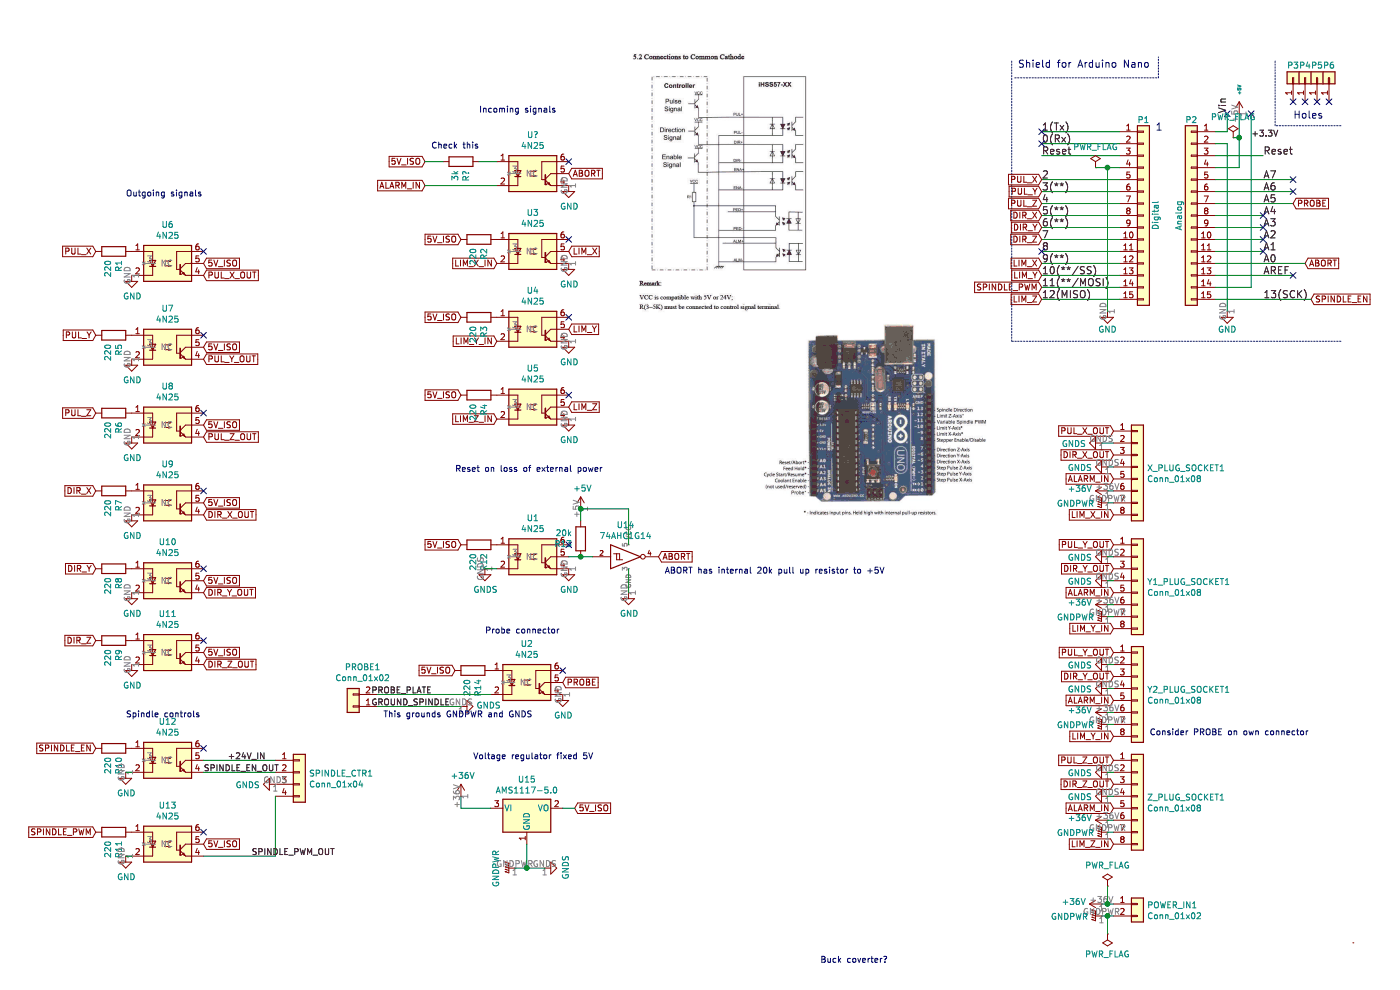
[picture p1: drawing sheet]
EESchema Schematic File Version 4
LIBS:nano-cache
EELAYER 26 0
EELAYER END
$Descr A4 11693 8268
encoding utf-8
Sheet 1 1
Title ""
Date "jeu. 02 avril 2015"
Rev ""
Comp ""
Comment1 ""
Comment2 ""
Comment3 ""
Comment4 ""
$EndDescr
Text Label 8700 1100 0    60   ~ 0
1(Tx)
Text Label 8700 1200 0    60   ~ 0
0(Rx)
Text Label 8700 1300 0    60   ~ 0
Reset
Text Label 8700 1500 0    60   ~ 0
2
Text Label 8700 1600 0    60   ~ 0
3(**)
Text Label 8700 1700 0    60   ~ 0
4
Text Label 8700 1800 0    60   ~ 0
5(**)
Text Label 8700 1900 0    60   ~ 0
6(**)
Text Label 8700 2000 0    60   ~ 0
7
Text Label 8700 2100 0    60   ~ 0
8
Text Label 8700 2200 0    60   ~ 0
9(**)
Text Label 8700 2300 0    60   ~ 0
10(**/SS)
Text Label 8700 2400 0    60   ~ 0
11(**/MOSI)
Text Label 8700 2500 0    60   ~ 0
12(MISO)
Text Label 10550 2500 0    60   ~ 0
13(SCK)
Text Label 10550 2200 0    60   ~ 0
A0
Text Label 10550 2100 0    60   ~ 0
A1
Text Label 10550 2000 0    60   ~ 0
A2
Text Label 10550 1900 0    60   ~ 0
A3
Text Label 10550 1800 0    60   ~ 0
A4
Text Label 10550 1700 0    60   ~ 0
A5
Text Label 10550 1600 0    60   ~ 0
A6
Text Label 10550 1500 0    60   ~ 0
A7
Text Label 10550 2300 0    60   ~ 0
AREF
Text Label 10550 1300 0    60   ~ 0
Reset
Text Notes 10800 1000 0    60   ~ 0
Holes
Text Notes 8500 575  0    60   ~ 0
Shield for Arduino Nano
Text Label 10250 950  1    60   ~ 0
Vin
Wire Notes Line
	8475 650  9675 650 
Wire Notes Line
	9675 650  9675 475 
$Comp
L Connector_Generic:Conn_01x01 P3
U 1 1
P 10800 650
F 0 "P3" V 10900 650 50  0000 C CNN
F 1 "CONN_01X01" V 10900 650 50  0001 C CNN
F 2 "Socket_Arduino_Nano:1pin_Nano" H 10800 650 50  0001 C CNN
F 3 "" H 10800 650 50  0000 C CNN
	1    10800 650 
	0    -1   -1   0   
$EndComp
NoConn ~ 10800 850 
$Comp
L Connector_Generic:Conn_01x01 P4
U 1 1
P 10900 650
F 0 "P4" V 11000 650 50  0000 C CNN
F 1 "CONN_01X01" V 11000 650 50  0001 C CNN
F 2 "Socket_Arduino_Nano:1pin_Nano" H 10900 650 50  0001 C CNN
F 3 "" H 10900 650 50  0000 C CNN
	1    10900 650 
	0    -1   -1   0   
$EndComp
$Comp
L Connector_Generic:Conn_01x01 P5
U 1 1
P 11000 650
F 0 "P5" V 11100 650 50  0000 C CNN
F 1 "CONN_01X01" V 11100 650 50  0001 C CNN
F 2 "Socket_Arduino_Nano:1pin_Nano" H 11000 650 50  0001 C CNN
F 3 "" H 11000 650 50  0000 C CNN
	1    11000 650 
	0    -1   -1   0   
$EndComp
$Comp
L Connector_Generic:Conn_01x01 P6
U 1 1
P 11100 650
F 0 "P6" V 11200 650 50  0000 C CNN
F 1 "CONN_01X01" V 11200 650 50  0001 C CNN
F 2 "Socket_Arduino_Nano:1pin_Nano" H 11100 650 50  0001 C CNN
F 3 "" H 11100 650 50  0000 C CNN
	1    11100 650 
	0    -1   -1   0   
$EndComp
NoConn ~ 10900 850 
NoConn ~ 11000 850 
NoConn ~ 11100 850 
$Comp
L Connector_Generic:Conn_01x15 P1
U 1 1
P 9550 1800
F 0 "P1" H 9550 2600 50  0000 C CNN
F 1 "Digital" V 9650 1800 50  0000 C CNN
F 2 "Socket_Arduino_Nano:Socket_Strip_Arduino_1x15" H 9550 1800 50  0001 C CNN
F 3 "" H 9550 1800 50  0000 C CNN
	1    9550 1800
	1    0    0    -1  
$EndComp
$Comp
L Connector_Generic:Conn_01x15 P2
U 1 1
P 9950 1800
F 0 "P2" H 9950 2600 50  0000 C CNN
F 1 "Analog" V 10050 1800 50  0000 C CNN
F 2 "Socket_Arduino_Nano:Socket_Strip_Arduino_1x15" H 9950 1800 50  0001 C CNN
F 3 "" H 9950 1800 50  0000 C CNN
	1    9950 1800
	-1   0    0    -1  
$EndComp
$Comp
L power:GND #PWR01
U 1 1
P 9250 2600
F 0 "#PWR01" H 9250 2350 50  0001 C CNN
F 1 "GND" H 9250 2450 50  0000 C CNN
F 2 "" H 9250 2600 50  0000 C CNN
F 3 "" H 9250 2600 50  0000 C CNN
	1    9250 2600
	1    0    0    -1  
$EndComp
Wire Wire Line
	9350 1400 9250 1400
Wire Wire Line
	9250 1400 9250 2600
Wire Wire Line
	9350 1100 8700 1100
Wire Wire Line
	8700 1200 9350 1200
Wire Wire Line
	9350 1300 8700 1300
Wire Wire Line
	8700 1500 9350 1500
Wire Wire Line
	9350 1600 8700 1600
Wire Wire Line
	8700 1700 9350 1700
Wire Wire Line
	9350 1800 8700 1800
Wire Wire Line
	8700 1900 9350 1900
Wire Wire Line
	9350 2000 8700 2000
Wire Wire Line
	8700 2100 9350 2100
Wire Wire Line
	9350 2200 8700 2200
Wire Wire Line
	8700 2300 9350 2300
Wire Wire Line
	9350 2400 8700 2400
Wire Wire Line
	8700 2500 9350 2500
$Comp
L power:GND #PWR02
U 1 1
P 10250 2600
F 0 "#PWR02" H 10250 2350 50  0001 C CNN
F 1 "GND" H 10250 2450 50  0000 C CNN
F 2 "" H 10250 2600 50  0000 C CNN
F 3 "" H 10250 2600 50  0000 C CNN
	1    10250 2600
	1    0    0    -1  
$EndComp
Wire Wire Line
	10250 2600 10250 1200
Wire Wire Line
	10250 1200 10150 1200
Wire Wire Line
	10150 1100 10250 1100
Wire Wire Line
	10250 1100 10250 950 
$Comp
L power:+5V #PWR03
U 1 1
P 10350 950
F 0 "#PWR03" H 10350 800 50  0001 C CNN
F 1 "+5V" V 10350 1150 28  0000 C CNN
F 2 "" H 10350 950 50  0000 C CNN
F 3 "" H 10350 950 50  0000 C CNN
	1    10350 950 
	1    0    0    -1  
$EndComp
Wire Wire Line
	10350 950  10350 1150
Wire Wire Line
	10350 1400 10150 1400
Wire Wire Line
	10450 950  10450 2400
Wire Wire Line
	10450 2400 10150 2400
Wire Wire Line
	10550 1300 10150 1300
Wire Notes Line
	11200 1050 10650 1050
Wire Notes Line
	10650 1050 10650 500 
Wire Notes Line
	11200 2850 8450 2850
Wire Notes Line
	8450 2850 8450 500 
Text Notes 9650 1100 0    60   ~ 0
1
$Comp
L Device:R R1
U 1 1
P 950 2100
F 0 "R1" H 1020 2146 50  0000 L CNN
F 1 "220" H 1020 2055 50  0000 L CNN
F 2 "Resistor_SMD:R_1206_3216Metric_Pad1.42x1.75mm_HandSolder" V 880 2100 50  0001 C CNN
F 3 "~" H 950 2100 50  0001 C CNN
	1    950  2100
	0    1    1    0   
$EndComp
Text GLabel 8700 1500 0    50   Input ~ 0
PUL_X
Text GLabel 8700 1600 0    50   Input ~ 0
PUL_Y
Text GLabel 8700 1700 0    50   Input ~ 0
PUL_Z
Text GLabel 8700 1800 0    50   Input ~ 0
DIR_X
Text GLabel 8700 1900 0    50   Input ~ 0
DIR_Y
Text GLabel 8700 2000 0    50   Input ~ 0
DIR_Z
NoConn ~ 8700 1200
NoConn ~ 8700 2100
Text GLabel 8700 2200 0    50   Input ~ 0
LIM_X
Text GLabel 8700 2300 0    50   Input ~ 0
LIM_Y
Text GLabel 8700 2400 0    50   Input ~ 0
SPINDLE_PWM
Text GLabel 8700 2500 0    50   Input ~ 0
LIM_Z
Wire Wire Line
	10150 2100 10550 2100
Wire Wire Line
	10550 2000 10150 2000
Wire Wire Line
	10550 1900 10150 1900
Wire Wire Line
	10150 1800 10550 1800
Wire Wire Line
	10150 1500 10800 1500
Wire Wire Line
	10150 1600 10800 1600
Wire Wire Line
	10150 1700 10800 1700
Text GLabel 10950 2500 2    50   Input ~ 0
SPINDLE_EN
Wire Wire Line
	10150 2300 10800 2300
Text GLabel 10900 2200 2    50   Input ~ 0
ABORT
NoConn ~ 10550 2100
NoConn ~ 10550 2000
NoConn ~ 10550 1900
NoConn ~ 10550 1800
Text GLabel 10800 1700 2    50   Input ~ 0
PROBE
NoConn ~ 10800 1600
NoConn ~ 10800 1500
NoConn ~ 10250 950 
NoConn ~ 8700 1100
Wire Wire Line
	10150 2500 10950 2500
NoConn ~ 10800 2300
NoConn ~ 10450 950 
Text Label 10450 1150 0    50   ~ 0
+3.3V
Wire Wire Line
	10150 2200 10900 2200
$Comp
L Isolator:4N25 U6
U 1 1
P 1400 2200
F 0 "U6" H 1400 2525 50  0000 C CNN
F 1 "4N25" H 1400 2434 50  0000 C CNN
F 2 "Package_DIP:DIP-6_W7.62mm" H 1200 2000 50  0001 L CIN
F 3 "https://www.vishay.com/docs/83725/4n25.pdf" H 1400 2200 50  0001 L CNN
	1    1400 2200
	1    0    0    -1  
$EndComp
Text GLabel 800  2100 0    50   Input ~ 0
PUL_X
Text GLabel 4150 2200 0    50   Input ~ 0
LIM_X_IN
Text GLabel 4700 5700 2    50   Input ~ 0
PROBE
Text GLabel 5500 4650 2    50   Input ~ 0
ABORT
$Comp
L Isolator:4N25 U1
U 1 1
P 4450 4650
F 0 "U1" H 4450 4975 50  0000 C CNN
F 1 "4N25" H 4450 4884 50  0000 C CNN
F 2 "Package_DIP:DIP-6_W7.62mm" H 4250 4450 50  0001 L CIN
F 3 "https://www.vishay.com/docs/83725/4n25.pdf" H 4450 4650 50  0001 L CNN
	1    4450 4650
	1    0    0    -1  
$EndComp
Text GLabel 1700 7050 2    50   Input ~ 0
5V_ISO
$Comp
L Isolator:4N25 U2
U 1 1
P 4400 5700
F 0 "U2" H 4400 6025 50  0000 C CNN
F 1 "4N25" H 4400 5934 50  0000 C CNN
F 2 "Package_DIP:DIP-6_W7.62mm" H 4200 5500 50  0001 L CIN
F 3 "https://www.vishay.com/docs/83725/4n25.pdf" H 4400 5700 50  0001 L CNN
	1    4400 5700
	1    0    0    -1  
$EndComp
$Comp
L power:GND #PWR0101
U 1 1
P 1100 2300
F 0 "#PWR0101" H 1100 2050 50  0001 C CNN
F 1 "GND" H 1105 2127 50  0000 C CNN
F 2 "" H 1100 2300 50  0001 C CNN
F 3 "" H 1100 2300 50  0001 C CNN
	1    1100 2300
	1    0    0    -1  
$EndComp
Text GLabel 1700 2300 2    50   Input ~ 0
PUL_X_OUT
NoConn ~ 1700 2100
Text Notes 1050 1650 0    50   ~ 0
Outgoing signals
Text Notes 4000 950  0    50   ~ 0
Incoming signals
Text GLabel 4750 2100 2    50   Input ~ 0
LIM_X
$Comp
L Isolator:4N25 U3
U 1 1
P 4450 2100
F 0 "U3" H 4450 2425 50  0000 C CNN
F 1 "4N25" H 4450 2334 50  0000 C CNN
F 2 "Package_DIP:DIP-6_W7.62mm" H 4250 1900 50  0001 L CIN
F 3 "https://www.vishay.com/docs/83725/4n25.pdf" H 4450 2100 50  0001 L CNN
	1    4450 2100
	1    0    0    -1  
$EndComp
$Comp
L power:GND #PWR0102
U 1 1
P 4750 2200
F 0 "#PWR0102" H 4750 1950 50  0001 C CNN
F 1 "GND" H 4755 2027 50  0000 C CNN
F 2 "" H 4750 2200 50  0001 C CNN
F 3 "" H 4750 2200 50  0001 C CNN
	1    4750 2200
	1    0    0    -1  
$EndComp
NoConn ~ 4750 2000
$Comp
L Device:R R2
U 1 1
P 4000 2000
F 0 "R2" H 4070 2046 50  0000 L CNN
F 1 "220" H 4070 1955 50  0000 L CNN
F 2 "Resistor_SMD:R_1206_3216Metric_Pad1.42x1.75mm_HandSolder" V 3930 2000 50  0001 C CNN
F 3 "~" H 4000 2000 50  0001 C CNN
	1    4000 2000
	0    1    1    0   
$EndComp
Text GLabel 4150 2850 0    50   Input ~ 0
LIM_Y_IN
Text GLabel 4750 2750 2    50   Input ~ 0
LIM_Y
$Comp
L Isolator:4N25 U4
U 1 1
P 4450 2750
F 0 "U4" H 4450 3075 50  0000 C CNN
F 1 "4N25" H 4450 2984 50  0000 C CNN
F 2 "Package_DIP:DIP-6_W7.62mm" H 4250 2550 50  0001 L CIN
F 3 "https://www.vishay.com/docs/83725/4n25.pdf" H 4450 2750 50  0001 L CNN
	1    4450 2750
	1    0    0    -1  
$EndComp
$Comp
L power:GND #PWR0103
U 1 1
P 4750 2850
F 0 "#PWR0103" H 4750 2600 50  0001 C CNN
F 1 "GND" H 4755 2677 50  0000 C CNN
F 2 "" H 4750 2850 50  0001 C CNN
F 3 "" H 4750 2850 50  0001 C CNN
	1    4750 2850
	1    0    0    -1  
$EndComp
NoConn ~ 4750 2650
$Comp
L Device:R R3
U 1 1
P 4000 2650
F 0 "R3" H 4070 2696 50  0000 L CNN
F 1 "220" H 4070 2605 50  0000 L CNN
F 2 "Resistor_SMD:R_1206_3216Metric_Pad1.42x1.75mm_HandSolder" V 3930 2650 50  0001 C CNN
F 3 "~" H 4000 2650 50  0001 C CNN
	1    4000 2650
	0    1    1    0   
$EndComp
Text GLabel 4150 3500 0    50   Input ~ 0
LIM_Z_IN
Text GLabel 4750 3400 2    50   Input ~ 0
LIM_Z
$Comp
L Isolator:4N25 U5
U 1 1
P 4450 3400
F 0 "U5" H 4450 3725 50  0000 C CNN
F 1 "4N25" H 4450 3634 50  0000 C CNN
F 2 "Package_DIP:DIP-6_W7.62mm" H 4250 3200 50  0001 L CIN
F 3 "https://www.vishay.com/docs/83725/4n25.pdf" H 4450 3400 50  0001 L CNN
	1    4450 3400
	1    0    0    -1  
$EndComp
$Comp
L power:GND #PWR0104
U 1 1
P 4750 3500
F 0 "#PWR0104" H 4750 3250 50  0001 C CNN
F 1 "GND" H 4755 3327 50  0000 C CNN
F 2 "" H 4750 3500 50  0001 C CNN
F 3 "" H 4750 3500 50  0001 C CNN
	1    4750 3500
	1    0    0    -1  
$EndComp
NoConn ~ 4750 3300
$Comp
L Device:R R4
U 1 1
P 4000 3300
F 0 "R4" H 4070 3346 50  0000 L CNN
F 1 "220" H 4070 3255 50  0000 L CNN
F 2 "Resistor_SMD:R_1206_3216Metric_Pad1.42x1.75mm_HandSolder" V 3930 3300 50  0001 C CNN
F 3 "~" H 4000 3300 50  0001 C CNN
	1    4000 3300
	0    1    1    0   
$EndComp
$Comp
L Device:R R5
U 1 1
P 950 2800
F 0 "R5" H 1020 2846 50  0000 L CNN
F 1 "220" H 1020 2755 50  0000 L CNN
F 2 "Resistor_SMD:R_1206_3216Metric_Pad1.42x1.75mm_HandSolder" V 880 2800 50  0001 C CNN
F 3 "~" H 950 2800 50  0001 C CNN
	1    950  2800
	0    1    1    0   
$EndComp
$Comp
L Isolator:4N25 U7
U 1 1
P 1400 2900
F 0 "U7" H 1400 3225 50  0000 C CNN
F 1 "4N25" H 1400 3134 50  0000 C CNN
F 2 "Package_DIP:DIP-6_W7.62mm" H 1200 2700 50  0001 L CIN
F 3 "https://www.vishay.com/docs/83725/4n25.pdf" H 1400 2900 50  0001 L CNN
	1    1400 2900
	1    0    0    -1  
$EndComp
Text GLabel 800  2800 0    50   Input ~ 0
PUL_Y
$Comp
L power:GND #PWR0105
U 1 1
P 1100 3000
F 0 "#PWR0105" H 1100 2750 50  0001 C CNN
F 1 "GND" H 1105 2827 50  0000 C CNN
F 2 "" H 1100 3000 50  0001 C CNN
F 3 "" H 1100 3000 50  0001 C CNN
	1    1100 3000
	1    0    0    -1  
$EndComp
Text GLabel 1700 3000 2    50   Input ~ 0
PUL_Y_OUT
Text GLabel 1700 2900 2    50   Input ~ 0
5V_ISO
NoConn ~ 1700 2800
$Comp
L Device:R R6
U 1 1
P 950 3450
F 0 "R6" H 1020 3496 50  0000 L CNN
F 1 "220" H 1020 3405 50  0000 L CNN
F 2 "Resistor_SMD:R_1206_3216Metric_Pad1.42x1.75mm_HandSolder" V 880 3450 50  0001 C CNN
F 3 "~" H 950 3450 50  0001 C CNN
	1    950  3450
	0    1    1    0   
$EndComp
$Comp
L Isolator:4N25 U8
U 1 1
P 1400 3550
F 0 "U8" H 1400 3875 50  0000 C CNN
F 1 "4N25" H 1400 3784 50  0000 C CNN
F 2 "Package_DIP:DIP-6_W7.62mm" H 1200 3350 50  0001 L CIN
F 3 "https://www.vishay.com/docs/83725/4n25.pdf" H 1400 3550 50  0001 L CNN
	1    1400 3550
	1    0    0    -1  
$EndComp
Text GLabel 800  3450 0    50   Input ~ 0
PUL_Z
$Comp
L power:GND #PWR0106
U 1 1
P 1100 3650
F 0 "#PWR0106" H 1100 3400 50  0001 C CNN
F 1 "GND" H 1105 3477 50  0000 C CNN
F 2 "" H 1100 3650 50  0001 C CNN
F 3 "" H 1100 3650 50  0001 C CNN
	1    1100 3650
	1    0    0    -1  
$EndComp
Text GLabel 1700 3650 2    50   Input ~ 0
PUL_Z_OUT
Text GLabel 1700 3550 2    50   Input ~ 0
5V_ISO
NoConn ~ 1700 3450
$Comp
L Device:R R7
U 1 1
P 950 4100
F 0 "R7" H 1020 4146 50  0000 L CNN
F 1 "220" H 1020 4055 50  0000 L CNN
F 2 "Resistor_SMD:R_1206_3216Metric_Pad1.42x1.75mm_HandSolder" V 880 4100 50  0001 C CNN
F 3 "~" H 950 4100 50  0001 C CNN
	1    950  4100
	0    1    1    0   
$EndComp
$Comp
L Isolator:4N25 U9
U 1 1
P 1400 4200
F 0 "U9" H 1400 4525 50  0000 C CNN
F 1 "4N25" H 1400 4434 50  0000 C CNN
F 2 "Package_DIP:DIP-6_W7.62mm" H 1200 4000 50  0001 L CIN
F 3 "https://www.vishay.com/docs/83725/4n25.pdf" H 1400 4200 50  0001 L CNN
	1    1400 4200
	1    0    0    -1  
$EndComp
Text GLabel 800  4100 0    50   Input ~ 0
DIR_X
$Comp
L power:GND #PWR0107
U 1 1
P 1100 4300
F 0 "#PWR0107" H 1100 4050 50  0001 C CNN
F 1 "GND" H 1105 4127 50  0000 C CNN
F 2 "" H 1100 4300 50  0001 C CNN
F 3 "" H 1100 4300 50  0001 C CNN
	1    1100 4300
	1    0    0    -1  
$EndComp
Text GLabel 1700 4300 2    50   Input ~ 0
DIR_X_OUT
Text GLabel 1700 4200 2    50   Input ~ 0
5V_ISO
NoConn ~ 1700 4100
$Comp
L Device:R R8
U 1 1
P 950 4750
F 0 "R8" H 1020 4796 50  0000 L CNN
F 1 "220" H 1020 4705 50  0000 L CNN
F 2 "Resistor_SMD:R_1206_3216Metric_Pad1.42x1.75mm_HandSolder" V 880 4750 50  0001 C CNN
F 3 "~" H 950 4750 50  0001 C CNN
	1    950  4750
	0    1    1    0   
$EndComp
$Comp
L Isolator:4N25 U10
U 1 1
P 1400 4850
F 0 "U10" H 1400 5175 50  0000 C CNN
F 1 "4N25" H 1400 5084 50  0000 C CNN
F 2 "Package_DIP:DIP-6_W7.62mm" H 1200 4650 50  0001 L CIN
F 3 "https://www.vishay.com/docs/83725/4n25.pdf" H 1400 4850 50  0001 L CNN
	1    1400 4850
	1    0    0    -1  
$EndComp
Text GLabel 800  4750 0    50   Input ~ 0
DIR_Y
$Comp
L power:GND #PWR0108
U 1 1
P 1100 4950
F 0 "#PWR0108" H 1100 4700 50  0001 C CNN
F 1 "GND" H 1105 4777 50  0000 C CNN
F 2 "" H 1100 4950 50  0001 C CNN
F 3 "" H 1100 4950 50  0001 C CNN
	1    1100 4950
	1    0    0    -1  
$EndComp
Text GLabel 1700 4950 2    50   Input ~ 0
DIR_Y_OUT
Text GLabel 1700 4850 2    50   Input ~ 0
5V_ISO
NoConn ~ 1700 4750
$Comp
L Device:R R9
U 1 1
P 950 5350
F 0 "R9" H 1020 5396 50  0000 L CNN
F 1 "220" H 1020 5305 50  0000 L CNN
F 2 "Resistor_SMD:R_1206_3216Metric_Pad1.42x1.75mm_HandSolder" V 880 5350 50  0001 C CNN
F 3 "~" H 950 5350 50  0001 C CNN
	1    950  5350
	0    1    1    0   
$EndComp
$Comp
L Isolator:4N25 U11
U 1 1
P 1400 5450
F 0 "U11" H 1400 5775 50  0000 C CNN
F 1 "4N25" H 1400 5684 50  0000 C CNN
F 2 "Package_DIP:DIP-6_W7.62mm" H 1200 5250 50  0001 L CIN
F 3 "https://www.vishay.com/docs/83725/4n25.pdf" H 1400 5450 50  0001 L CNN
	1    1400 5450
	1    0    0    -1  
$EndComp
Text GLabel 800  5350 0    50   Input ~ 0
DIR_Z
$Comp
L power:GND #PWR0109
U 1 1
P 1100 5550
F 0 "#PWR0109" H 1100 5300 50  0001 C CNN
F 1 "GND" H 1105 5377 50  0000 C CNN
F 2 "" H 1100 5550 50  0001 C CNN
F 3 "" H 1100 5550 50  0001 C CNN
	1    1100 5550
	1    0    0    -1  
$EndComp
Text GLabel 1700 5550 2    50   Input ~ 0
DIR_Z_OUT
Text GLabel 1700 5450 2    50   Input ~ 0
5V_ISO
NoConn ~ 1700 5350
$Comp
L Connector_Generic:Conn_01x08 X_PLUG_SOCKET1
U 1 1
P 9500 3900
F 0 "X_PLUG_SOCKET1" H 9579 3892 50  0000 L CNN
F 1 "Conn_01x08" H 9579 3801 50  0000 L CNN
F 2 "Connector_Phoenix_MC:PhoenixContact_MCV_1,5_8-G-3.81_1x08_P3.81mm_Vertical" H 9500 3900 50  0001 C CNN
F 3 "~" H 9500 3900 50  0001 C CNN
	1    9500 3900
	1    0    0    -1  
$EndComp
Text GLabel 9300 3600 0    50   Input ~ 0
PUL_X_OUT
$Comp
L power:GNDS #PWR017
U 1 1
P 9200 3700
F 0 "#PWR017" H 9200 3450 50  0001 C CNN
F 1 "GNDS" V 9205 3572 50  0000 R CNN
F 2 "" H 9200 3700 50  0001 C CNN
F 3 "" H 9200 3700 50  0001 C CNN
	1    9200 3700
	0    1    1    0   
$EndComp
Text GLabel 9300 3800 0    50   Input ~ 0
DIR_X_OUT
Text GLabel 9300 4000 0    50   Input ~ 0
ALARM_IN
Text GLabel 9300 4300 0    50   Input ~ 0
LIM_X_IN
$Comp
L power:GNDS #PWR018
U 1 1
P 9250 3900
F 0 "#PWR018" H 9250 3650 50  0001 C CNN
F 1 "GNDS" V 9255 3772 50  0000 R CNN
F 2 "" H 9250 3900 50  0001 C CNN
F 3 "" H 9250 3900 50  0001 C CNN
	1    9250 3900
	0    1    1    0   
$EndComp
$Comp
L power:+36V #PWR019
U 1 1
P 9250 4100
F 0 "#PWR019" H 9250 3950 50  0001 C CNN
F 1 "+36V" V 9265 4228 50  0000 L CNN
F 2 "" H 9250 4100 50  0001 C CNN
F 3 "" H 9250 4100 50  0001 C CNN
	1    9250 4100
	0    -1   -1   0   
$EndComp
$Comp
L power:GNDPWR #PWR020
U 1 1
P 9250 4200
F 0 "#PWR020" H 9250 4000 50  0001 C CNN
F 1 "GNDPWR" V 9254 4091 50  0000 R CNN
F 2 "" H 9250 4150 50  0001 C CNN
F 3 "" H 9250 4150 50  0001 C CNN
	1    9250 4200
	0    1    1    0   
$EndComp
$Comp
L power:GNDPWR #PWR014
U 1 1
P 4300 7250
F 0 "#PWR014" H 4300 7050 50  0001 C CNN
F 1 "GNDPWR" H 4304 7096 50  0000 C CNN
F 2 "" H 4300 7200 50  0001 C CNN
F 3 "" H 4300 7200 50  0001 C CNN
	1    4300 7250
	0    1    1    0   
$EndComp
$Comp
L power:GNDS #PWR013
U 1 1
P 4550 7250
F 0 "#PWR013" H 4550 7000 50  0001 C CNN
F 1 "GNDS" H 4555 7077 50  0000 C CNN
F 2 "" H 4550 7250 50  0001 C CNN
F 3 "" H 4550 7250 50  0001 C CNN
	1    4550 7250
	0    -1   -1   0   
$EndComp
Text Notes 6850 8050 0    50   ~ 0
Buck coverter?\n
$Comp
L Connector_Generic:Conn_01x02 POWER_IN1
U 1 1
P 9500 7550
F 0 "POWER_IN1" H 9580 7542 50  0000 L CNN
F 1 "Conn_01x02" H 9580 7451 50  0000 L CNN
F 2 "" H 9500 7550 50  0001 C CNN
F 3 "~" H 9500 7550 50  0001 C CNN
	1    9500 7550
	1    0    0    -1  
$EndComp
$Comp
L power:+36V #PWR015
U 1 1
P 9200 7550
F 0 "#PWR015" H 9200 7400 50  0001 C CNN
F 1 "+36V" V 9215 7678 50  0000 L CNN
F 2 "" H 9200 7550 50  0001 C CNN
F 3 "" H 9200 7550 50  0001 C CNN
	1    9200 7550
	0    -1   -1   0   
$EndComp
$Comp
L power:GNDPWR #PWR016
U 1 1
P 9200 7650
F 0 "#PWR016" H 9200 7450 50  0001 C CNN
F 1 "GNDPWR" V 9204 7541 50  0000 R CNN
F 2 "" H 9200 7600 50  0001 C CNN
F 3 "" H 9200 7600 50  0001 C CNN
	1    9200 7650
	0    1    1    0   
$EndComp
Wire Wire Line
	9200 7550 9250 7550
Wire Wire Line
	9200 7650 9250 7650
$Comp
L Connector_Generic:Conn_01x08 Y1_PLUG_SOCKET1
U 1 1
P 9500 4850
F 0 "Y1_PLUG_SOCKET1" H 9580 4842 50  0000 L CNN
F 1 "Conn_01x08" H 9580 4751 50  0000 L CNN
F 2 "Connector_Phoenix_MC:PhoenixContact_MCV_1,5_8-G-3.81_1x08_P3.81mm_Vertical" H 9500 4850 50  0001 C CNN
F 3 "~" H 9500 4850 50  0001 C CNN
	1    9500 4850
	1    0    0    -1  
$EndComp
Text GLabel 9300 4550 0    50   Input ~ 0
PUL_Y_OUT
$Comp
L power:GNDS #PWR021
U 1 1
P 9250 4650
F 0 "#PWR021" H 9250 4400 50  0001 C CNN
F 1 "GNDS" V 9255 4522 50  0000 R CNN
F 2 "" H 9250 4650 50  0001 C CNN
F 3 "" H 9250 4650 50  0001 C CNN
	1    9250 4650
	0    1    1    0   
$EndComp
Text GLabel 9300 4750 0    50   Input ~ 0
DIR_Y_OUT
Text GLabel 9300 4950 0    50   Input ~ 0
ALARM_IN
Text GLabel 9300 5250 0    50   Input ~ 0
LIM_Y_IN
$Comp
L power:GNDS #PWR022
U 1 1
P 9250 4850
F 0 "#PWR022" H 9250 4600 50  0001 C CNN
F 1 "GNDS" V 9255 4722 50  0000 R CNN
F 2 "" H 9250 4850 50  0001 C CNN
F 3 "" H 9250 4850 50  0001 C CNN
	1    9250 4850
	0    1    1    0   
$EndComp
$Comp
L power:+36V #PWR023
U 1 1
P 9250 5050
F 0 "#PWR023" H 9250 4900 50  0001 C CNN
F 1 "+36V" V 9265 5178 50  0000 L CNN
F 2 "" H 9250 5050 50  0001 C CNN
F 3 "" H 9250 5050 50  0001 C CNN
	1    9250 5050
	0    -1   -1   0   
$EndComp
$Comp
L power:GNDPWR #PWR024
U 1 1
P 9250 5150
F 0 "#PWR024" H 9250 4950 50  0001 C CNN
F 1 "GNDPWR" V 9254 5041 50  0000 R CNN
F 2 "" H 9250 5100 50  0001 C CNN
F 3 "" H 9250 5100 50  0001 C CNN
	1    9250 5150
	0    1    1    0   
$EndComp
$Comp
L Connector_Generic:Conn_01x08 Y2_PLUG_SOCKET1
U 1 1
P 9500 5750
F 0 "Y2_PLUG_SOCKET1" H 9580 5742 50  0000 L CNN
F 1 "Conn_01x08" H 9580 5651 50  0000 L CNN
F 2 "Connector_Phoenix_MC:PhoenixContact_MCV_1,5_8-G-3.81_1x08_P3.81mm_Vertical" H 9500 5750 50  0001 C CNN
F 3 "~" H 9500 5750 50  0001 C CNN
	1    9500 5750
	1    0    0    -1  
$EndComp
Text GLabel 9300 5450 0    50   Input ~ 0
PUL_Y_OUT
$Comp
L power:GNDS #PWR025
U 1 1
P 9250 5550
F 0 "#PWR025" H 9250 5300 50  0001 C CNN
F 1 "GNDS" V 9255 5422 50  0000 R CNN
F 2 "" H 9250 5550 50  0001 C CNN
F 3 "" H 9250 5550 50  0001 C CNN
	1    9250 5550
	0    1    1    0   
$EndComp
Text GLabel 9300 5650 0    50   Input ~ 0
DIR_Y_OUT
Text GLabel 9300 5850 0    50   Input ~ 0
ALARM_IN
Text GLabel 9300 6150 0    50   Input ~ 0
LIM_Y_IN
$Comp
L power:GNDS #PWR026
U 1 1
P 9250 5750
F 0 "#PWR026" H 9250 5500 50  0001 C CNN
F 1 "GNDS" V 9255 5622 50  0000 R CNN
F 2 "" H 9250 5750 50  0001 C CNN
F 3 "" H 9250 5750 50  0001 C CNN
	1    9250 5750
	0    1    1    0   
$EndComp
$Comp
L power:+36V #PWR027
U 1 1
P 9250 5950
F 0 "#PWR027" H 9250 5800 50  0001 C CNN
F 1 "+36V" V 9265 6078 50  0000 L CNN
F 2 "" H 9250 5950 50  0001 C CNN
F 3 "" H 9250 5950 50  0001 C CNN
	1    9250 5950
	0    -1   -1   0   
$EndComp
$Comp
L power:GNDPWR #PWR028
U 1 1
P 9250 6050
F 0 "#PWR028" H 9250 5850 50  0001 C CNN
F 1 "GNDPWR" V 9254 5941 50  0000 R CNN
F 2 "" H 9250 6000 50  0001 C CNN
F 3 "" H 9250 6000 50  0001 C CNN
	1    9250 6050
	0    1    1    0   
$EndComp
$Comp
L Connector_Generic:Conn_01x08 Z_PLUG_SOCKET1
U 1 1
P 9500 6650
F 0 "Z_PLUG_SOCKET1" H 9579 6642 50  0000 L CNN
F 1 "Conn_01x08" H 9579 6551 50  0000 L CNN
F 2 "Connector_Phoenix_MC:PhoenixContact_MCV_1,5_8-G-3.81_1x08_P3.81mm_Vertical" H 9500 6650 50  0001 C CNN
F 3 "~" H 9500 6650 50  0001 C CNN
	1    9500 6650
	1    0    0    -1  
$EndComp
Text GLabel 9300 6350 0    50   Input ~ 0
PUL_Z_OUT
$Comp
L power:GNDS #PWR029
U 1 1
P 9250 6450
F 0 "#PWR029" H 9250 6200 50  0001 C CNN
F 1 "GNDS" V 9255 6322 50  0000 R CNN
F 2 "" H 9250 6450 50  0001 C CNN
F 3 "" H 9250 6450 50  0001 C CNN
	1    9250 6450
	0    1    1    0   
$EndComp
Text GLabel 9300 6550 0    50   Input ~ 0
DIR_Z_OUT
Text GLabel 9300 6750 0    50   Input ~ 0
ALARM_IN
Text GLabel 9300 7050 0    50   Input ~ 0
LIM_Z_IN
$Comp
L power:GNDS #PWR030
U 1 1
P 9250 6650
F 0 "#PWR030" H 9250 6400 50  0001 C CNN
F 1 "GNDS" V 9255 6522 50  0000 R CNN
F 2 "" H 9250 6650 50  0001 C CNN
F 3 "" H 9250 6650 50  0001 C CNN
	1    9250 6650
	0    1    1    0   
$EndComp
$Comp
L power:+36V #PWR031
U 1 1
P 9250 6850
F 0 "#PWR031" H 9250 6700 50  0001 C CNN
F 1 "+36V" V 9265 6978 50  0000 L CNN
F 2 "" H 9250 6850 50  0001 C CNN
F 3 "" H 9250 6850 50  0001 C CNN
	1    9250 6850
	0    -1   -1   0   
$EndComp
$Comp
L power:GNDPWR #PWR032
U 1 1
P 9250 6950
F 0 "#PWR032" H 9250 6750 50  0001 C CNN
F 1 "GNDPWR" V 9254 6841 50  0000 R CNN
F 2 "" H 9250 6900 50  0001 C CNN
F 3 "" H 9250 6900 50  0001 C CNN
	1    9250 6950
	0    1    1    0   
$EndComp
Text Notes 9600 6150 0    50   ~ 0
Consider PROBE on own connector\n
Text Notes 3800 3950 0    50   ~ 0
Reset on loss of external power
$Comp
L 74xGxx:74AHC1G14 U14
U 1 1
P 5250 4650
F 0 "U14" H 5225 4917 50  0000 C CNN
F 1 "74AHC1G14" H 5225 4826 50  0000 C CNN
F 2 "" H 5250 4650 50  0001 C CNN
F 3 "http://www.ti.com/lit/sg/scyt129e/scyt129e.pdf" H 5250 4650 50  0001 C CNN
	1    5250 4650
	1    0    0    -1  
$EndComp
$Comp
L power:+5V #PWR09
U 1 1
P 4850 4250
F 0 "#PWR09" H 4850 4100 50  0001 C CNN
F 1 "+5V" H 4865 4423 50  0000 C CNN
F 2 "" H 4850 4250 50  0001 C CNN
F 3 "" H 4850 4250 50  0001 C CNN
	1    4850 4250
	1    0    0    -1  
$EndComp
$Comp
L power:GND #PWR010
U 1 1
P 5250 4950
F 0 "#PWR010" H 5250 4700 50  0001 C CNN
F 1 "GND" H 5255 4777 50  0000 C CNN
F 2 "" H 5250 4950 50  0001 C CNN
F 3 "" H 5250 4950 50  0001 C CNN
	1    5250 4950
	1    0    0    -1  
$EndComp
$Comp
L Device:R R13
U 1 1
P 4850 4500
F 0 "R13" H 4920 4546 50  0000 L CNN
F 1 "20k" H 4920 4455 50  0000 L CNN
F 2 "Resistor_SMD:R_1206_3216Metric_Pad1.42x1.75mm_HandSolder" V 4780 4500 50  0001 C CNN
F 3 "~" H 4850 4500 50  0001 C CNN
	1    4850 4500
	-1   0    0    1   
$EndComp
Wire Wire Line
	4750 4650 4850 4650
Wire Wire Line
	4950 4650 4850 4650
Connection ~ 4850 4650
$Comp
L power:GND #PWR08
U 1 1
P 4750 4750
F 0 "#PWR08" H 4750 4500 50  0001 C CNN
F 1 "GND" H 4755 4577 50  0000 C CNN
F 2 "" H 4750 4750 50  0001 C CNN
F 3 "" H 4750 4750 50  0001 C CNN
	1    4750 4750
	1    0    0    -1  
$EndComp
NoConn ~ 4750 4550
Text Notes 5550 4800 0    50   ~ 0
ABORT has internal 20k pull up resistor to +5V
$Comp
L Device:R R12
U 1 1
P 4000 4550
F 0 "R12" H 4070 4596 50  0000 L CNN
F 1 "220" H 4070 4505 50  0000 L CNN
F 2 "Resistor_SMD:R_1206_3216Metric_Pad1.42x1.75mm_HandSolder" V 3930 4550 50  0001 C CNN
F 3 "~" H 4000 4550 50  0001 C CNN
	1    4000 4550
	0    1    1    0   
$EndComp
$Comp
L Device:R R10
U 1 1
P 950 6250
F 0 "R10" H 1020 6296 50  0000 L CNN
F 1 "220" H 1020 6205 50  0000 L CNN
F 2 "Resistor_SMD:R_1206_3216Metric_Pad1.42x1.75mm_HandSolder" V 880 6250 50  0001 C CNN
F 3 "~" H 950 6250 50  0001 C CNN
	1    950  6250
	0    1    1    0   
$EndComp
$Comp
L Isolator:4N25 U12
U 1 1
P 1400 6350
F 0 "U12" H 1400 6675 50  0000 C CNN
F 1 "4N25" H 1400 6584 50  0000 C CNN
F 2 "Package_DIP:DIP-6_W7.62mm" H 1200 6150 50  0001 L CIN
F 3 "https://www.vishay.com/docs/83725/4n25.pdf" H 1400 6350 50  0001 L CNN
	1    1400 6350
	1    0    0    -1  
$EndComp
Text GLabel 800  6250 0    50   Input ~ 0
SPINDLE_EN
$Comp
L power:GND #PWR04
U 1 1
P 1050 6450
F 0 "#PWR04" H 1050 6200 50  0001 C CNN
F 1 "GND" H 1055 6277 50  0000 C CNN
F 2 "" H 1050 6450 50  0001 C CNN
F 3 "" H 1050 6450 50  0001 C CNN
	1    1050 6450
	1    0    0    -1  
$EndComp
NoConn ~ 1700 6250
$Comp
L Connector_Generic:Conn_01x04 SPINDLE_CTR1
U 1 1
P 2500 6450
F 0 "SPINDLE_CTR1" H 2580 6442 50  0000 L CNN
F 1 "Conn_01x04" H 2580 6351 50  0000 L CNN
F 2 "" H 2500 6450 50  0001 C CNN
F 3 "~" H 2500 6450 50  0001 C CNN
	1    2500 6450
	1    0    0    -1  
$EndComp
Wire Wire Line
	2300 6350 1700 6350
Wire Wire Line
	1700 6450 2300 6450
Text Label 1900 6350 0    50   ~ 0
+24V_IN
Text Label 1700 6450 0    50   ~ 0
SPINDLE_EN_OUT
$Comp
L power:GNDS #PWR06
U 1 1
P 2300 6550
F 0 "#PWR06" H 2300 6300 50  0001 C CNN
F 1 "GNDS" V 2305 6422 50  0000 R CNN
F 2 "" H 2300 6550 50  0001 C CNN
F 3 "" H 2300 6550 50  0001 C CNN
	1    2300 6550
	0    1    1    0   
$EndComp
$Comp
L Device:R R11
U 1 1
P 950 6950
F 0 "R11" H 1020 6996 50  0000 L CNN
F 1 "220" H 1020 6905 50  0000 L CNN
F 2 "Resistor_SMD:R_1206_3216Metric_Pad1.42x1.75mm_HandSolder" V 880 6950 50  0001 C CNN
F 3 "~" H 950 6950 50  0001 C CNN
	1    950  6950
	0    1    1    0   
$EndComp
$Comp
L Isolator:4N25 U13
U 1 1
P 1400 7050
F 0 "U13" H 1400 7375 50  0000 C CNN
F 1 "4N25" H 1400 7284 50  0000 C CNN
F 2 "Package_DIP:DIP-6_W7.62mm" H 1200 6850 50  0001 L CIN
F 3 "https://www.vishay.com/docs/83725/4n25.pdf" H 1400 7050 50  0001 L CNN
	1    1400 7050
	1    0    0    -1  
$EndComp
Text GLabel 800  6950 0    50   Input ~ 0
SPINDLE_PWM
$Comp
L power:GND #PWR05
U 1 1
P 1050 7150
F 0 "#PWR05" H 1050 6900 50  0001 C CNN
F 1 "GND" H 1055 6977 50  0000 C CNN
F 2 "" H 1050 7150 50  0001 C CNN
F 3 "" H 1050 7150 50  0001 C CNN
	1    1050 7150
	1    0    0    -1  
$EndComp
NoConn ~ 1700 6950
Wire Wire Line
	1700 7150 2300 7150
Wire Wire Line
	2300 7150 2300 6650
Text Label 2100 7150 0    50   ~ 0
SPINDLE_PWM_OUT
Text Notes 1050 6000 0    50   ~ 0
Spindle controls
$Comp
L Connector_Generic:Conn_01x02 PROBE1
U 1 1
P 2950 5900
F 0 "PROBE1" H 2870 5575 50  0000 C CNN
F 1 "Conn_01x02" H 2870 5666 50  0000 C CNN
F 2 "" H 2950 5900 50  0001 C CNN
F 3 "~" H 2950 5900 50  0001 C CNN
	1    2950 5900
	-1   0    0    1   
$EndComp
$Comp
L power:GNDS #PWR011
U 1 1
P 3850 5900
F 0 "#PWR011" H 3850 5650 50  0001 C CNN
F 1 "GNDS" V 3855 5772 50  0000 R CNN
F 2 "" H 3850 5900 50  0001 C CNN
F 3 "" H 3850 5900 50  0001 C CNN
	1    3850 5900
	0    -1   -1   0   
$EndComp
$Comp
L power:GND #PWR012
U 1 1
P 4700 5800
F 0 "#PWR012" H 4700 5550 50  0001 C CNN
F 1 "GND" H 4705 5627 50  0000 C CNN
F 2 "" H 4700 5800 50  0001 C CNN
F 3 "" H 4700 5800 50  0001 C CNN
	1    4700 5800
	1    0    0    -1  
$EndComp
$Comp
L Device:R R14
U 1 1
P 3950 5600
F 0 "R14" H 4020 5646 50  0000 L CNN
F 1 "220" H 4020 5555 50  0000 L CNN
F 2 "Resistor_SMD:R_1206_3216Metric_Pad1.42x1.75mm_HandSolder" V 3880 5600 50  0001 C CNN
F 3 "~" H 3950 5600 50  0001 C CNN
	1    3950 5600
	0    1    1    0   
$EndComp
Text GLabel 1700 2200 2    50   Input ~ 0
5V_ISO
Text GLabel 3850 4550 0    50   Input ~ 0
5V_ISO
Text GLabel 3850 3300 0    50   Input ~ 0
5V_ISO
Text GLabel 3850 2650 0    50   Input ~ 0
5V_ISO
Text GLabel 3850 2000 0    50   Input ~ 0
5V_ISO
Text GLabel 4800 6750 2    50   Input ~ 0
5V_ISO
Text GLabel 3800 5600 0    50   Input ~ 0
5V_ISO
Text Label 3100 5800 0    50   ~ 0
PROBE_PLATE
Wire Wire Line
	3150 5800 4100 5800
Text Label 3100 5900 0    50   ~ 0
GROUND_SPINDLE
Text Notes 3200 6000 0    50   ~ 0
This grounds GNDPWR and GNDS
Text Notes 4050 5300 0    50   ~ 0
Probe connector
NoConn ~ 4700 5600
Wire Wire Line
	9250 6950 9300 6950
Wire Wire Line
	9250 6650 9300 6650
Wire Wire Line
	9250 6450 9300 6450
Wire Wire Line
	9250 6850 9300 6850
Wire Wire Line
	9200 3700 9300 3700
Wire Wire Line
	1050 6450 1100 6450
Wire Wire Line
	3150 5900 3850 5900
Wire Wire Line
	5250 4750 5250 4950
Wire Wire Line
	9250 5150 9300 5150
Wire Wire Line
	9250 4100 9300 4100
Wire Wire Line
	9250 4200 9300 4200
Wire Wire Line
	9250 3900 9300 3900
Wire Wire Line
	9250 4650 9300 4650
Wire Wire Line
	9250 4850 9300 4850
Wire Wire Line
	9250 5050 9300 5050
Wire Wire Line
	9250 5550 9300 5550
Wire Wire Line
	9250 5750 9300 5750
Wire Wire Line
	9250 5950 9300 5950
Wire Wire Line
	9250 6050 9300 6050
$Comp
L power:+36V #PWR0110
U 1 1
P 3850 6650
F 0 "#PWR0110" H 3850 6500 50  0001 C CNN
F 1 "+36V" H 3865 6823 50  0000 C CNN
F 2 "" H 3850 6650 50  0001 C CNN
F 3 "" H 3850 6650 50  0001 C CNN
	1    3850 6650
	1    0    0    -1  
$EndComp
$Comp
L power:PWR_FLAG #FLG0101
U 1 1
P 9250 7400
F 0 "#FLG0101" H 9250 7475 50  0001 C CNN
F 1 "PWR_FLAG" H 9250 7574 50  0000 C CNN
F 2 "" H 9250 7400 50  0001 C CNN
F 3 "~" H 9250 7400 50  0001 C CNN
	1    9250 7400
	1    0    0    -1  
$EndComp
Wire Wire Line
	4850 4250 4850 4350
Wire Wire Line
	4850 4250 5250 4250
Wire Wire Line
	5250 4250 5250 4550
Connection ~ 4850 4250
Wire Wire Line
	1050 7150 1100 7150
$Comp
L power:GNDS #PWR07
U 1 1
P 4050 4750
F 0 "#PWR07" H 4050 4500 50  0001 C CNN
F 1 "GNDS" H 4055 4577 50  0000 C CNN
F 2 "" H 4050 4750 50  0001 C CNN
F 3 "" H 4050 4750 50  0001 C CNN
	1    4050 4750
	1    0    0    -1  
$EndComp
Wire Wire Line
	4050 4750 4150 4750
$Comp
L Regulator_Linear:AMS1117-5.0 U15
U 1 1
P 4400 6750
F 0 "U15" H 4400 6992 50  0000 C CNN
F 1 "AMS1117-5.0" H 4400 6901 50  0000 C CNN
F 2 "Package_TO_SOT_SMD:SOT-223-3_TabPin2" H 4400 6950 50  0001 C CNN
F 3 "http://www.advanced-monolithic.com/pdf/ds1117.pdf" H 4500 6500 50  0001 C CNN
	1    4400 6750
	1    0    0    -1  
$EndComp
Wire Wire Line
	4800 6750 4700 6750
Wire Wire Line
	4300 7250 4400 7250
Wire Wire Line
	4400 7050 4400 7250
Connection ~ 4400 7250
Wire Wire Line
	4400 7250 4550 7250
Wire Wire Line
	3850 6650 3850 6750
Wire Wire Line
	3850 6750 4100 6750
Wire Wire Line
	9250 7400 9250 7550
Connection ~ 9250 7550
Wire Wire Line
	9250 7550 9300 7550
Text Notes 3950 6350 0    50   ~ 0
Voltage regulator fixed 5V
$Comp
L power:PWR_FLAG #FLG0102
U 1 1
P 9250 7800
F 0 "#FLG0102" H 9250 7875 50  0001 C CNN
F 1 "PWR_FLAG" H 9250 7973 50  0000 C CNN
F 2 "" H 9250 7800 50  0001 C CNN
F 3 "~" H 9250 7800 50  0001 C CNN
	1    9250 7800
	-1   0    0    1   
$EndComp
Wire Wire Line
	9250 7800 9250 7650
Connection ~ 9250 7650
Wire Wire Line
	9250 7650 9300 7650
$Comp
L power:PWR_FLAG #FLG0103
U 1 1
P 10300 1150
F 0 "#FLG0103" H 10300 1225 50  0001 C CNN
F 1 "PWR_FLAG" H 10300 1324 50  0000 C CNN
F 2 "" H 10300 1150 50  0001 C CNN
F 3 "~" H 10300 1150 50  0001 C CNN
	1    10300 1150
	1    0    0    -1  
$EndComp
Wire Wire Line
	10300 1150 10350 1150
Connection ~ 10350 1150
Wire Wire Line
	10350 1150 10350 1400
$Comp
L power:PWR_FLAG #FLG0104
U 1 1
P 9150 1400
F 0 "#FLG0104" H 9150 1475 50  0001 C CNN
F 1 "PWR_FLAG" H 9150 1574 50  0000 C CNN
F 2 "" H 9150 1400 50  0001 C CNN
F 3 "~" H 9150 1400 50  0001 C CNN
	1    9150 1400
	1    0    0    -1  
$EndComp
Wire Wire Line
	9150 1400 9250 1400
Connection ~ 9250 1400
Text GLabel 3550 1550 0    50   Input ~ 0
ALARM_IN
Text GLabel 4750 1450 2    50   Input ~ 0
ABORT
$Comp
L Isolator:4N25 U?
U 1 1
P 4450 1450
F 0 "U?" H 4450 1775 50  0000 C CNN
F 1 "4N25" H 4450 1684 50  0000 C CNN
F 2 "Package_DIP:DIP-6_W7.62mm" H 4250 1250 50  0001 L CIN
F 3 "https://www.vishay.com/docs/83725/4n25.pdf" H 4450 1450 50  0001 L CNN
	1    4450 1450
	1    0    0    -1  
$EndComp
$Comp
L power:GND #PWR?
U 1 1
P 4750 1550
F 0 "#PWR?" H 4750 1300 50  0001 C CNN
F 1 "GND" H 4755 1377 50  0000 C CNN
F 2 "" H 4750 1550 50  0001 C CNN
F 3 "" H 4750 1550 50  0001 C CNN
	1    4750 1550
	1    0    0    -1  
$EndComp
NoConn ~ 4750 1350
$Comp
L Device:R R?
U 1 1
P 3850 1350
F 0 "R?" H 3920 1396 50  0000 L CNN
F 1 "3k" H 3920 1305 50  0000 L CNN
F 2 "Resistor_SMD:R_1206_3216Metric_Pad1.42x1.75mm_HandSolder" V 3780 1350 50  0001 C CNN
F 3 "~" H 3850 1350 50  0001 C CNN
	1    3850 1350
	0    1    1    0   
$EndComp
Text GLabel 3550 1350 0    50   Input ~ 0
5V_ISO
Wire Wire Line
	3550 1350 3700 1350
Wire Wire Line
	4000 1350 4150 1350
Wire Wire Line
	3550 1550 4150 1550
Text Notes 3600 1250 0    50   ~ 0
Check this
$EndSCHEMATC
